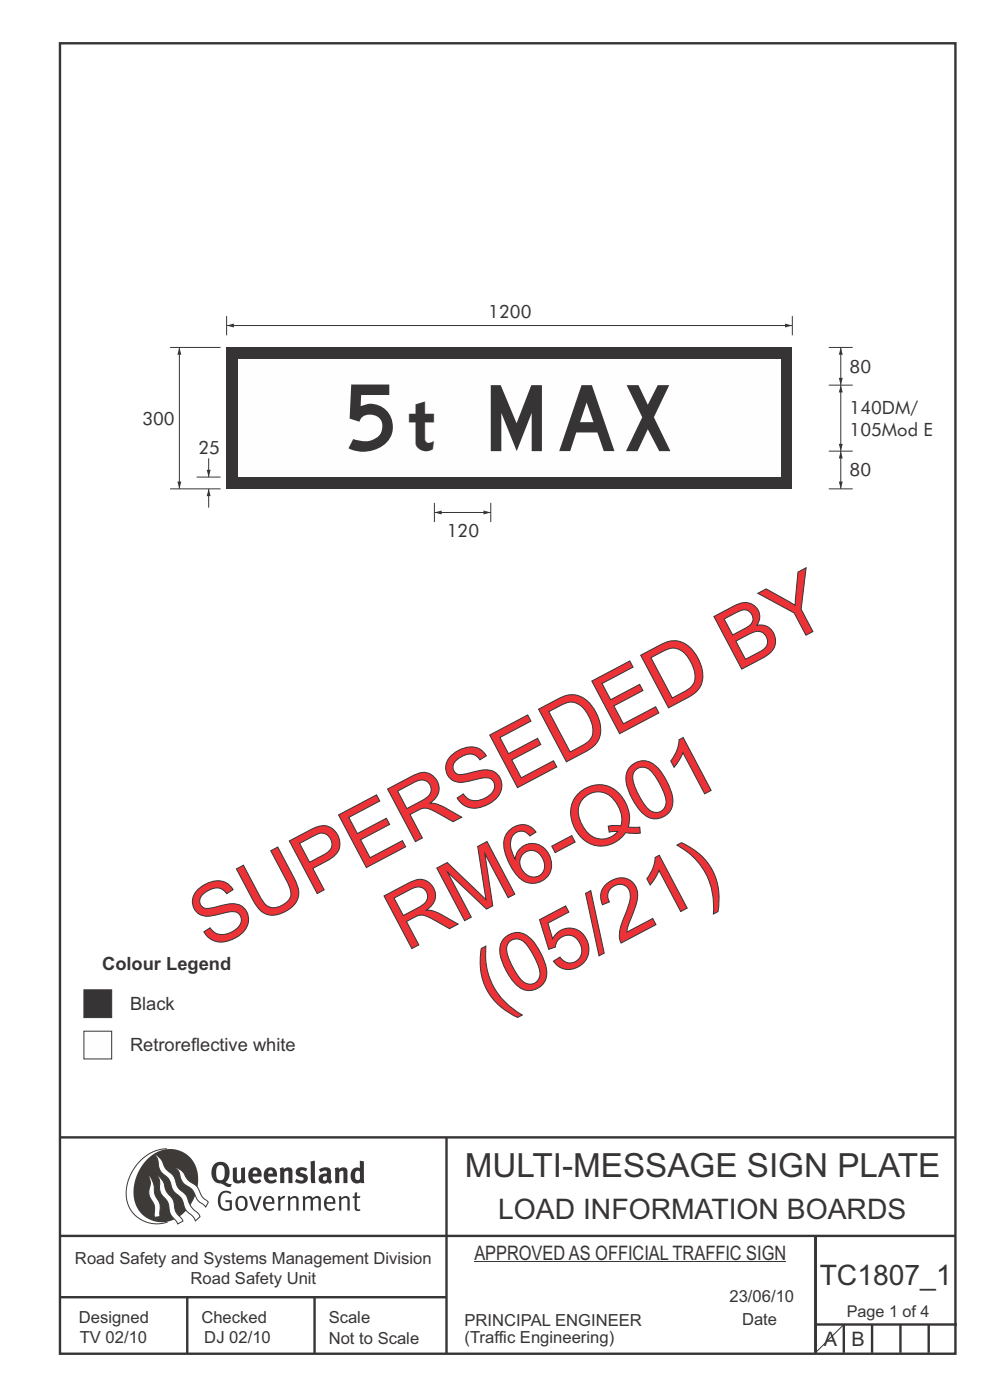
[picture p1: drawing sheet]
<svg xmlns="http://www.w3.org/2000/svg" width="210mm" height="297mm" viewBox="0 0 210 297" stroke-linecap="round" stroke-linejoin="round" font-family="sans-serif">
<g fill="none" stroke="#373435" stroke-width=".51">
<path d="M12.7 9.2h190v278h-190zM12.7 241.3h190M94.7 241.4v45.8M12.7 275.2h82M12.7 262.2h190.1M39.7 275.2v12M66.7 275.2v12M173 262.1v24.9M173 281h30M179 281v6M185 281v6M191 281v6"/>
<path d="M197 281v6"/>
</g>
<path d="M35.4 243.7a9.5 9.5 0 0 0-8.6 10.4 6.5 6.5 0 0 0 8.8 5.1" fill="none" stroke="#3d3a38" stroke-width=".21"/>
<path d="M31.3 245.9a6.1 6.1 0 0 1 7.3-1.6 6.1 6.1 0 0 1 3.4 6.6 8.8 8.8 0 0 1-7.2 8.4 6.1 6.1 0 0 1-6.4-7.5 10.5 10.5 0 0 1 2.9-5.9z" fill-rule="evenodd" fill="#3d3a38"/>
<g fill="#fefefe" stroke="#3d3a38" stroke-width=".21">
<path d="M31.6 249.4l.3 .3 .6 1.2 .4 2.5 1 2 .1 2.7-1.2 .2-.1-2.5-.9-1.8-.2-.7 .3-2.4z" fill-rule="evenodd"/>
<path d="M37.1 247.7l.6 .1 .9 .6 1.3 1.9 1.9 1.5 1.1 2.1 1.3 1.2-.6 1-1.6-1.5-1.2-2.2-2-1.5-.5-.9-.4-1.5z" fill-rule="evenodd"/>
<path d="M32.8 244.9l.4 .1 .9 .8 1 2.1 1.7 1.5 .9 2.5 1.7 1.6 1.2 2.5 1.6 1.6 .2 .5-1 .9-.4-.9-1.6-1.5-1-2.4-1.7-1.7-.9-2.4-1.8-1.7-.3-.9-.3-1.6z" fill-rule="evenodd"/>
<path d="M33.4 249.4l.5 .3 .7 1 .7 2 1.5 1.9 .5 2.5 1.4 1.8 .1 .1-1.1 .7-1.6-2.2-.6-2.5-1.4-1.9-.3-1v-1.6z" fill-rule="evenodd"/>
</g>
<g fill="#373435">
<path d="M46.8 253.1l.5-.4 .6-.1 .7 .1 .5 .3-.2 .3-.9-.3-.8 .2-.3 .7-.1 1.1 .1 .6 .3 .5 .5 .3 .6 .1 .4-.2v-1.3h-.8l-.1-.4h1.4v2l-.7 .2-.8 .1-.6-.2-.5-.5-.3-.8-.1-.9 .2-.8z" fill-rule="evenodd"/>
<path d="M50.7 254.3l.7-.2 .5 .5 .1 1.2-.2 .4-.3 .3h-.5l-.4-.4-.2-1.1zM50.4 254l-.5 1.1 .2 1.2 .8 .6 1-.2 .4-.4 .2-.5v-.8l-.2-.7-.3-.4-.5-.2h-.6z" fill-rule="evenodd"/>
<path d="M52.8 253.8l.5-.1 .9 2.6 .8-2.5h.5l-1.1 3h-.5z" fill-rule="evenodd"/>
<path d="M56.6 254.2l.4-.1 .4 .1 .2 .3 .1 .5h-1.4zM56.2 254l-.4 1v.7l.3 .6 .3 .4 .6 .2 1-.3 .2-.1-.2-.3-.6 .3-.7-.2-.3-.2-.1-.6v-.1h1.9l-.2-1.2-.8-.5-.5 .1z" fill-rule="evenodd"/>
<path d="M58.9 253.8l.5-.1 .1 .5 .4-.4 .6-.1-.2 .5-.4 .1-.4 .3v2.2h-.5z" fill-rule="evenodd"/>
<path d="M61 253.8h.5a.24 .24 0 0 0 .1 .3 .24 .24 0 0 0 .3-.2l.8-.2 .6 .5v2.6h-.4l-.1-2.3-.1-.3-.3-.1-.8 .5v2.2h-.5z" fill-rule="evenodd"/>
<path d="M64.2 253.8h.4a.23 .23 0 0 0 .2 .3 .23 .23 0 0 0 .3-.2l.5-.2 .5 .2a.23 .23 0 0 0 .3 .2 .23 .23 0 0 0 .2-.1l.8-.3 .6 .4 .1 2.7h-.5v-2.3l-.1-.3-.3-.1-.8 .5v2.2h-.5v-2.3l-.1-.3h-.3l-.8 .4v2.2h-.4z" fill-rule="evenodd"/>
<path d="M69.5 254.2l.5-.1 .4 .1 .2 .8h-1.3zM69.2 254l-.5 1 .1 .7 .2 .6 .4 .4 .4 .2 1.1-.3 .2-.1-.2-.3-.6 .3-.7-.2-.3-.3v-.6h1.9l-.2-1.2-.4-.3-.5-.2-.5 .1z" fill-rule="evenodd"/>
<path d="M71.8 253.8h.5a.24 .24 0 0 0 .1 .3 .24 .24 0 0 0 .4-.2l.7-.2 .6 .5 .1 2.6h-.5v-2.3l-.1-.3-.4-.1-.8 .5v2.2h-.5z" fill-rule="evenodd"/>
<path d="M75.3 253l.5-.1-.1 .9h.8l-.2 .3h-.6v2.2l.2 .2h.5v.3l-.2 .1-.6-.1-.4-.3v-2.4h-.4v-.3h.4z" fill-rule="evenodd"/>
<path d="M46.2 247.4l.4-.2h.4l.6 .6v1.8l-.2 .5-.4 .2h-.7l-.3-.5-.1-1.6zM45.5 246.9l-.4 .7-.2 .8v1l.3 .9 .7 .6 1 .2 1.6 .7 .4-.1 .3-.5h-.6l-.8-.4 .7-.9 .2-1.5a1.91 1.91 0 0 0-1.1-1.8 1.91 1.91 0 0 0-2.1 .3z" fill-rule="evenodd"/>
<path d="M49.4 247.8l.8-.2 .1 2.5 .1 .2 .3 .1 .4-.3v-2.3l.9-.2v2.6l.2 .5-.7 .3a.39 .39 0 0 0-.7 0h-.8l-.5-.4z" fill-rule="evenodd"/>
<path d="M53.8 248.4l.3-.1h.3l.2 .7h-1zM53.1 248l-.3 .5-.1 .8v.7l.4 .6 .5 .4 .6 .1 .7-.1 .6-.4-.4-.5-.4 .3h-.5l-.4-.1-.2-.4v-.3h1.9l-.1-1-.3-.6-1-.4-.5 .1z" fill-rule="evenodd"/>
<path d="M57.1 248.4l.2-.1h.4l.2 .7h-1zM56.4 248l-.4 .6-.1 .8 .1 .7 .4 .5 .5 .4 .6 .1 .6-.1 .6-.4-.3-.5-.6 .3h-.5l-.4-.6v-.2h1.9l-.1-1-.3-.6-.5-.3-.5-.1-.5 .1z" fill-rule="evenodd"/>
<path d="M59.3 247.8l.8-.2 .1 .4 1-.4 .7 .3 .1 .5v2.6h-.8v-2.3l-.3-.3-.6 .3v2.3h-.9z" fill-rule="evenodd"/>
<path d="M63 248l.9-.4 1.3 .3-.3 .6-.9-.2-.3 .2 .1 .3 1 .3 .4 .4v.8l-.4 .6-1.1 .2-1.1-.4 .3-.6 1 .4 .3-.1 .2-.3-.2-.3-.9-.3-.4-.3-.2-.6z" fill-rule="evenodd"/>
<path d="M68.6 249.7l.7-.2v.8l-.3 .2-.3-.1-.2-.3zM67.6 248.1l.4 .6 .8-.4 .5 .2a.35 .35 0 0 1 0 .5 .35 .35 0 0 1-.5 0l-1 .4-.2 .9 .2 .4 .3 .3h1.1a.49 .49 0 0 1 .8 .2l.5-.6-.3-.4v-1.7l-.2-.5-.4-.3-.6-.1z" fill-rule="evenodd"/>
<path d="M71 247.8l.8-.2 .1 .4 .9-.4 .7 .3 .2 .5v2.6h-.8l-.1-2.3-.2-.3-.6 .3v2.3h-.9z" fill-rule="evenodd"/>
<path d="M75.6 248.5l.3-.1 .4 .2v1.5l-.3 .2h-.4l-.2-.4-.1-.9zM76.3 246.2v1.3a.19 .19 0 0 1 0 .3 .19 .19 0 0 1-.3-.1l-.8 .1-.6 .5-.2 .9 .1 1 .3 .5 .6 .3h.6l.5-.2v.2h.8l-.1-4.6z" fill-rule="evenodd"/>
<path d="M65.9 246.4l.9-.2 .1 4.8h-.8l-.1-.3z" fill-rule="evenodd"/>
</g>
<path d="M100.6 267.7h66.2" fill="none" stroke="#373435" stroke-width=".21"/>
<path d="M17.8 218.8h5.9v5.8h-5.9z" fill-rule="evenodd" fill="#fefefe" stroke="#373435" stroke-width=".21"/>
<path d="M17.8 210h5.9v5.9h-5.9z" fill-rule="evenodd" fill="#373435" stroke="#373435" stroke-width=".21"/>
<path d="M178.3 95.7v8M179 281l-6 6" fill="none" stroke="#373435" stroke-width=".21"/>
<g fill="#373435">
<path d="M177.9 102.2h.9l-.5 1.5z"/>
<path d="M178.3 95.7l.5 1.6h-.9z"/>
</g>
<path d="M178.3 81.7v14" fill="none" stroke="#373435" stroke-width=".21"/>
<g fill="#373435">
<path d="M177.9 94.2h.9l-.5 1.5z"/>
<path d="M178.3 81.7l.5 1.6h-.9z"/>
</g>
<path d="M48.1 69.1h120" fill="none" stroke="#373435" stroke-width=".21"/>
<g fill="#373435">
<path d="M166.5 68.6l1.6 .5-1.6 .4z"/>
<path d="M48.1 69.1l1.5-.5v.9z"/>
<path d="M48.1 73.7h120v30h-120z" fill-rule="evenodd"/>
</g>
<path d="M50.6 76.2h115v25h-115z" fill-rule="evenodd" fill="#fefefe"/>
<path d="M48.1 67.1v4M168.1 67.1v4M175.8 73.7h5.1M178.3 73.7v8M175.8 95.7h5.1M175.8 81.7h5.1M175.8 103.7h5.1" fill="none" stroke="#373435" stroke-width=".21"/>
<g fill="#373435">
<path d="M177.9 80.2h.9l-.5 1.5z"/>
<path d="M178.3 73.7l.5 1.6h-.9z"/>
</g>
<path d="M92.1 108.7h12" fill="none" stroke="#373435" stroke-width=".21"/>
<g fill="#373435">
<path d="M102.6 108.3l1.5 .4-1.5 .4z"/>
<path d="M92.1 108.7l1.6-.4v.8z"/>
</g>
<path d="M44.3 97.2v4M92.1 106.7v4.1M104.1 106.7v4.1" fill="none" stroke="#373435" stroke-width=".21"/>
<path d="M43.8 99.7h.9l-.4 1.5z" fill="#373435"/>
<path d="M36.1 73.7h10.7M38 73.7v30M36.1 103.7h10.7M41.7 101.2h5.1" fill="none" stroke="#373435" stroke-width=".21"/>
<g fill="#373435">
<path d="M37.6 102.2h.9l-.5 1.5z"/>
<path d="M38 73.7l.5 1.6h-.9z"/>
</g>
<path d="M44.3 103.7v4" fill="none" stroke="#373435" stroke-width=".21"/>
<path d="M44.3 103.7l.4 1.6h-.9z" fill="#373435"/>
<g font-size="17.6" fill="#ed3237">
<text x="44.4" y="201.6" transform="rotate(-28 44.4 201.6)">SUPERSEDED BY</text>
<text x="86.1" y="201.9" transform="rotate(-28 86.1 201.9)">RM6-Q01</text>
<text x="104.4" y="214.5" transform="rotate(-28 104.4 214.5)">(05/21)</text>
</g>
<g font-size="14" fill="#373435">
<text x="73.9" y="95.6">5</text>
<text x="104.1" y="95.7">MAX</text>
</g>
<text font-size="10.5" fill="#373435" x="86.8" y="95.8">t</text>
<text font-size="7.1" fill="#373435" x="98.6" y="249.6">MULTI-MESSAGE SIGN PLATE</text>
<g font-size="6" fill="#373435">
<text x="105.7" y="258.6">LOAD INFORMATION BOARDS</text>
<text x="173.9" y="272.6">TC1807_1</text>
</g>
<g font-size="4.2" fill="#373435">
<text x="100.6" y="267.2">APPROVED AS OFFICIAL TRAFFIC SIGN</text>
<text x="174.7" y="285.6">A</text>
<text x="180.6" y="285.6">B</text>
</g>
<g font-size="3.9" fill="#373435">
<text x="103.6" y="67.5">1200</text>
<text x="180.2" y="79.1">80</text>
<text x="180.2" y="87.8">140DM/</text>
<text x="30.2" y="90.1">300</text>
<text x="180.2" y="92.4">105Mod E</text>
<text x="42.1" y="96.2">25</text>
<text x="180.2" y="101.1">80</text>
<text x="94.8" y="113.9">120</text>
<text x="21.7" y="205.9">Colour Legend</text>
<text x="27.6" y="214.2">Black</text>
<text x="27.6" y="222.9">Retroreflective white</text>
</g>
<g font-size="3.5" fill="#373435">
<text x="15.9" y="268.1">Road Safety and Systems Management Division</text>
<text x="40.4" y="272.5">Road Safety Unit</text>
<text x="16.7" y="280.6">Designed</text>
<text x="42.7" y="280.6">Checked</text>
<text x="69.7" y="280.6">Scale</text>
<text x="98.5" y="281.3">PRINCIPAL ENGINEER</text>
<text x="154.7" y="276.2">23/06/10</text>
<text x="157.4" y="281.2">Date</text>
<text x="16.9" y="284.8">TV 02/10</text>
<text x="43.3" y="284.9">DJ 02/10</text>
<text x="69.7" y="285.2">Not to Scale</text>
<text x="98.5" y="284.8">(Traffic Engineering)</text>
</g>
<text font-size="3.4" fill="#373435" x="179.6" y="279.5">Page 1 of 4</text>
</svg>
